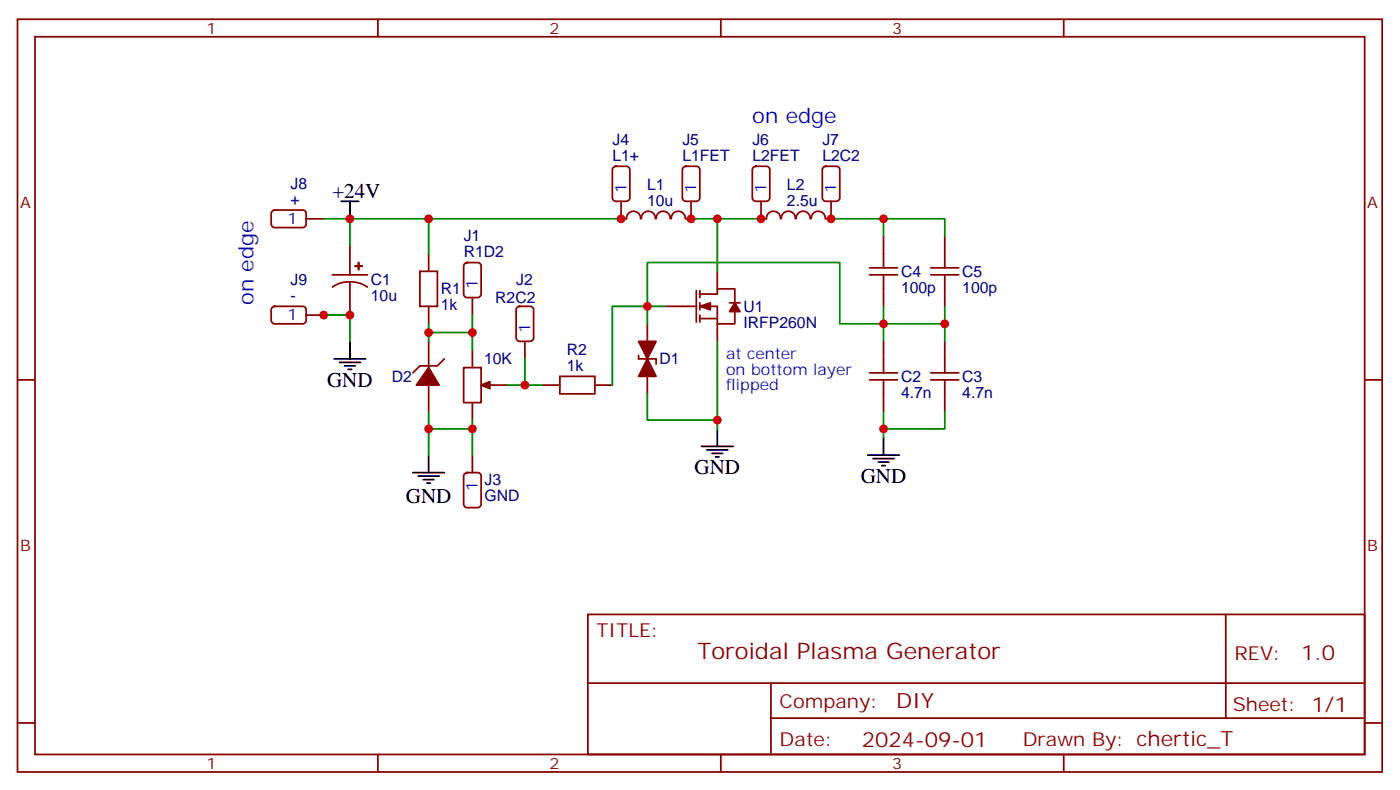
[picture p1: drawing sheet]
<svg xmlns="http://www.w3.org/2000/svg" width="282mm" height="159mm" viewBox="0 0 282 159" stroke-linecap="round" stroke-linejoin="round" font-family="sans-serif">
<g fill="none" stroke="#870000" stroke-width=".35">
<path d="M3.5 3.9h275.2v151.7h-275.2zM7.1 7.4h268.1v144.6h-268.1zM76.2 3.9v3.5M145.3 3.9v3.5M214.5 3.9v3.5M123.7 33.7l.5-.2h2.1a.71 .71 0 0 1 .7 .7v5.7a.76 .76 0 0 1-.7 .7h-2.1a.76 .76 0 0 1-.7-.7v-5.7zM137.8 33.7l.5-.2h2.1a.71 .71 0 0 1 .7 .7v5.7a.76 .76 0 0 1-.7 .7h-2.1a.76 .76 0 0 1-.7-.7v-5.7zM151.9 33.7l.5-.2h2.1a.71 .71 0 0 1 .7 .7v5.7a.76 .76 0 0 1-.7 .7h-2.1a.76 .76 0 0 1-.7-.7v-5.7zM166 33.7l.5-.2h2.1a.71 .71 0 0 1 .7 .7v5.7a.76 .76 0 0 1-.7 .7h-2.1a.76 .76 0 0 1-.7-.7v-5.7zM54.9 42.5l.5-.2h5.6a.71 .71 0 0 1 .7 .7v2.2a.76 .76 0 0 1-.7 .7h-5.6a.76 .76 0 0 1-.7-.7v-2.2zM61.7 44.1h3.6M67 55.4h7.1"/>
<path d="M70.6 56.8l-1.9 .2-1.7 .9M70.6 56.8l1.8 .2 1.7 .9M70.6 49.4v6M70.6 56.8v6.7M84.7 54.7h3.5v7h-3.5zM86.4 51.2v3.5M93.7 53.1l.5-.2h2.1a.71 .71 0 0 1 .7 .7v5.7a.76 .76 0 0 1-.7 .7h-2.1a.76 .76 0 0 1-.7-.7v-5.7zM95.2 60v3.5M125.2 40.6v3.5h1.1M126.3 44.1a1.41 1.41 0 0 1 1.4-1.5 1.41 1.41 0 0 1 1.4 1.5M129.3 44.1a1.41 1.41 0 0 1 1.4-1.5 1.41 1.41 0 0 1 1.4 1.5M132.3 44.1a1.41 1.41 0 0 1 1.4-1.5 1.41 1.41 0 0 1 1.4 1.5"/>
<path d="M135.4 44.1a1.41 1.41 0 0 1 1.4-1.5 1.41 1.41 0 0 1 1.4 1.5M139.3 40.6v3.5h-1M140.4 58.6v6.3M141.1 59.3h3.5v-1.1h3.6v3.5M141.1 58.6v1.4M144.6 54.7v3.5M153.5 40.6v3.5h1M154.6 44.1a1.41 1.41 0 0 1 1.4-1.5 1.41 1.41 0 0 1 1.4 1.5M157.6 44.1a1.41 1.41 0 0 1 1.4-1.5 1.41 1.41 0 0 1 1.4 1.5M160.5 44.1a1.41 1.41 0 0 1 1.4-1.5 1.41 1.41 0 0 1 1.4 1.5M163.6 44.1a1.41 1.41 0 0 1 1.4-1.5 1.41 1.41 0 0 1 1.4 1.5M167.6 40.6v3.5h-1.1"/>
<path d="M175.3 55.4h5.7M175.3 54h5.7M178.2 47.6v6.4M178.2 55.4v6.3M187.7 55.4h5.6M187.7 54h5.6M190.5 47.6v6.4M190.5 55.4v6.3M3.5 76.6h3.6M54.9 61.9l.5-.2h5.6a.71 .71 0 0 1 .7 .7v2.2a.76 .76 0 0 1-.7 .7h-5.6a.76 .76 0 0 1-.7-.7v-2.2zM61.7 63.5h3.6M86.4 61.7v3.6"/>
<path d="M86.4 68.8v5.3M86.4 77.6v5.3M89.6 72.3l-1.4 1.4h-3.5l-1.4 1.4M93.5 74.1h3.5v7h-3.5zM95.2 70.6v3.5M98.8 77.6h3.5M104.3 61.9l.5-.2h2.1a.71 .71 0 0 1 .7 .7v5.7a.76 .76 0 0 1-.7 .7h-2.1a.76 .76 0 0 1-.7-.7v-5.7zM105.8 68.8v3.5M109.4 77.6h3.5M112.9 75.8h7v3.6h-7zM119.9 77.6h3.6M128.8 71.6v.7h3.5v1.1"/>
<path d="M130.5 65.3v14.1M134.1 61.7h6.3M141.1 61.7h3.5v3.6M141.1 61v1.4M141.1 63.5v1.4M141.1 64.2h3.5M144.6 65.3v3.5M147.1 61h2.1M148.2 62.4v2.9h-3.6M175.3 76.6h5.7M175.3 75.1h5.7M178.2 68.8v6.3"/>
<path d="M178.2 76.6v6.3M187.7 76.6h5.6M187.7 75.1h5.6M190.5 68.8v6.3M190.5 76.6v6.3M275.2 76.6h3.5M93.7 95.5l.5-.3h2.1a.71 .71 0 0 1 .7 .8v5.6a.76 .76 0 0 1-.7 .7h-2.1a.76 .76 0 0 1-.7-.7v-5.6zM95.2 81.1v3.6M95.2 91.7v3.5M118.5 123.8h156.7v28.2h-156.7zM118.6 137.7h156.4M155.4 137.7v14.1"/>
<path d="M247.2 123.8v20.9M3.5 145.7h3.6M76.2 152v3.6M145.3 152v3.6M155.4 144.7h119.6M214.5 152v3.6M275.2 145.7h3.5"/>
</g>
<g fill="none" stroke="#000" stroke-width=".35">
<path d="M68.8 40.6h3.5M70.6 40.6v3.5M67.4 72.3h6.3M68.4 73h4.3M69.5 73.7h2.1M70.2 74.4h.7M70.6 68.8v3.5M83.3 95.2h6.3M84.3 96h4.2M85.4 96.7h2.1M86.1 97.4h.7M86.4 91.7v3.5"/>
<path d="M141.5 90h6.3M142.5 90.7h4.3M143.6 91.4h2.1M144.3 92.1h.7M144.6 86.4v3.6M175 91.7h6.3M176 92.4h4.3M177.1 93.1h2.1M177.8 93.8h.7M178.2 88.2v3.5"/>
</g>
<g fill="#870000" stroke="#870000" stroke-width=".35">
<path d="M71.6 53.6l1.4 .1z"/>
<path d="M72.3 52.9v1.4z"/>
<path d="M97 77.6l1.8-.7v1.4z"/>
<path d="M148.2 61l1 1.8h-2.1z"/>
<path d="M141.1 61.7l2.1-.7v1.4z"/>
<path d="M128.8 68.8h3.5l-1.8 3.5z"/>
<path d="M130.5 72.3l1.8 3.5h-3.5z"/>
<path d="M86.4 74.1l2.1 3.5h-4.5z"/>
</g>
<g fill="none" stroke="#008700" stroke-width=".35">
<path d="M65.3 44.1h5.3M86.4 44.1v7.1M125.2 44.1h-54.6v5.3M139.3 44.1h14.2M144.6 44.1v10.6M167.6 44.1h10.6v3.5M178.2 44.1h12.3v3.5M70.6 63.5h-5.3h5.3v5.3M86.4 67h8.8v3.6M86.4 65.3v3.5M95.2 63.5v3.5M105.8 72.3v5.3h-3.5"/>
<path d="M105.8 77.6h3.6M130.5 79.4v5.3h14.1M134.1 61.7h-3.6v3.6M144.6 68.8v17.6M178.2 61.7v7.1M190.5 68.8v-3.5h-21.2v-12.4h-38.8v8.8h-7v15.9M190.5 61.7v3.6M86.4 82.9v8.8M86.4 86.4h8.8M95.2 84.7v7M178.2 82.9v5.3M190.5 82.9v3.5h-12.3"/>
</g>
<g fill="#c00">
<circle cx="70.6" cy="44.1" r=".88"/>
<circle cx="86.4" cy="67" r=".88"/>
<circle cx="95.3" cy="67" r=".88"/>
<circle cx="86.4" cy="44.1" r=".88"/>
<circle cx="105.8" cy="77.6" r=".88"/>
<circle cx="86.4" cy="86.4" r=".88"/>
<circle cx="95.3" cy="86.4" r=".88"/>
<circle cx="178.2" cy="65.3" r=".88"/>
<circle cx="144.6" cy="44.1" r=".88"/>
<circle cx="144.6" cy="84.7" r=".88"/>
<circle cx="178.2" cy="86.4" r=".88"/>
<circle cx="178.2" cy="44.1" r=".88"/>
<circle cx="190.5" cy="65.3" r=".88"/>
<circle cx="130.5" cy="61.7" r=".88"/>
<circle cx="125.2" cy="44.1" r=".88"/>
<circle cx="139.3" cy="44.1" r=".88"/>
<circle cx="153.5" cy="44.1" r=".88"/>
<circle cx="167.6" cy="44.1" r=".88"/>
<circle cx="70.6" cy="63.5" r=".88"/>
<circle cx="65.3" cy="63.5" r=".88"/>
</g>
<text font-size="4.6" fill="#800" x="140.6" y="132.9">Toroidal Plasma Generator</text>
<g font-size="4.2" fill="#00f">
<text x="151.7" y="24.7">on edge</text>
<text x="51.1" y="61.4" transform="rotate(-90 51.1 61.4)">on edge</text>
</g>
<g font-size="4.2">
<text x="67" y="39.9">+24V</text>
<text x="66" y="78">GND</text>
<text x="140.1" y="95.6">GND</text>
<text x="81.8" y="101.3">GND</text>
<text x="173.6" y="97.4">GND</text>
</g>
<g font-size="4.2" fill="#800">
<text x="262.3" y="133.1">1.0</text>
<text x="180.7" y="142.6">DIY</text>
<text x="173.8" y="150.5">2024-09-01</text>
</g>
<g font-size="3.9" fill="#800">
<text x="120.3" y="128.4">TITLE:</text>
<text x="248.9" y="133.1">REV:</text>
<text x="157.2" y="142.6">Company:</text>
<text x="248.6" y="143.2">Sheet: 1/1</text>
<text x="157.2" y="150.3">Date:</text>
<text x="206.2" y="150.4">Drawn By: chertic_T</text>
</g>
<g font-size="3.2" fill="#800">
<text x="41.6" y="6.9">1</text>
<text x="110.8" y="6.9">2</text>
<text x="179.9" y="6.9">3</text>
<text x="4.1" y="42">A</text>
<text x="275.7" y="42">A</text>
<text x="4.1" y="111.1">B</text>
<text x="275.7" y="111.1">B</text>
<text x="41.6" y="155">1</text>
<text x="110.8" y="155">2</text>
<text x="179.9" y="155">3</text>
</g>
<g font-size="3.2" fill="#000080">
<text x="123.5" y="29.2">J4</text>
<text x="137.6" y="29.2">J5</text>
<text x="151.7" y="29.2">J6</text>
<text x="165.8" y="29.2">J7</text>
<text x="123.5" y="32.5">L1+</text>
<text x="137.6" y="32.5">L1FET</text>
<text x="151.7" y="32.5">L2FET</text>
<text x="165.8" y="32.5">L2C2</text>
<text x="58.6" y="41.3">+</text>
<text x="58.6" y="38">J8</text>
<text x="130.5" y="41.5">10u</text>
<text x="130.5" y="38.3">L1</text>
<text x="158.7" y="41.5">2.5u</text>
<text x="158.7" y="38.3">L2</text>
<text x="93.5" y="51.9">R1D2</text>
<text x="93.5" y="48.6">J1</text>
<text x="58.6" y="57.4">J9</text>
<text x="74.8" y="57.5">C1</text>
<text x="88.9" y="59.3">R1</text>
<text x="104.1" y="57.4">J2</text>
<text x="181.7" y="59">100p</text>
<text x="181.7" y="55.7">C4</text>
<text x="194" y="59">100p</text>
<text x="194" y="55.7">C5</text>
<text x="58.6" y="60.7">-</text>
<text x="74.8" y="60.7">10u</text>
<text x="88.9" y="62.5">1k</text>
<text x="99.9" y="61.1">R2C2</text>
<text x="149.9" y="62.8">U1</text>
<text x="114.3" y="71.6">R2</text>
<text x="149.9" y="66">IRFP260N</text>
<text x="79" y="77">D2</text>
<text x="97.6" y="73.5">10K</text>
<text x="114.3" y="74.8">1k</text>
<text x="133" y="73.5">D1</text>
<text x="181.7" y="76.9">C2</text>
<text x="194" y="76.9">C3</text>
<text x="181.7" y="80.2">4.7n</text>
<text x="194" y="80.2">4.7n</text>
<text x="97.7" y="101">GND</text>
<text x="97.7" y="97.7">J3</text>
</g>
<g font-size="3.2" fill="#00f">
<text x="126.3" y="38.8" transform="rotate(-90 126.3 38.8)">1</text>
<text x="140.4" y="38.8" transform="rotate(-90 140.4 38.8)">1</text>
<text x="154.5" y="38.8" transform="rotate(-90 154.5 38.8)">1</text>
<text x="168.6" y="38.8" transform="rotate(-90 168.6 38.8)">1</text>
<text x="58" y="45.2">1</text>
<text x="96.3" y="58.2" transform="rotate(-90 96.3 58.2)">1</text>
<text x="58" y="64.6">1</text>
<text x="106.9" y="67" transform="rotate(-90 106.9 67)">1</text>
<text x="146.4" y="72.3">at center</text>
<text x="146.4" y="75.5">on bottom layer</text>
<text x="146.4" y="78.7">flipped</text>
<text x="96.3" y="99" transform="rotate(-90 96.3 99)">1</text>
</g>
</svg>
